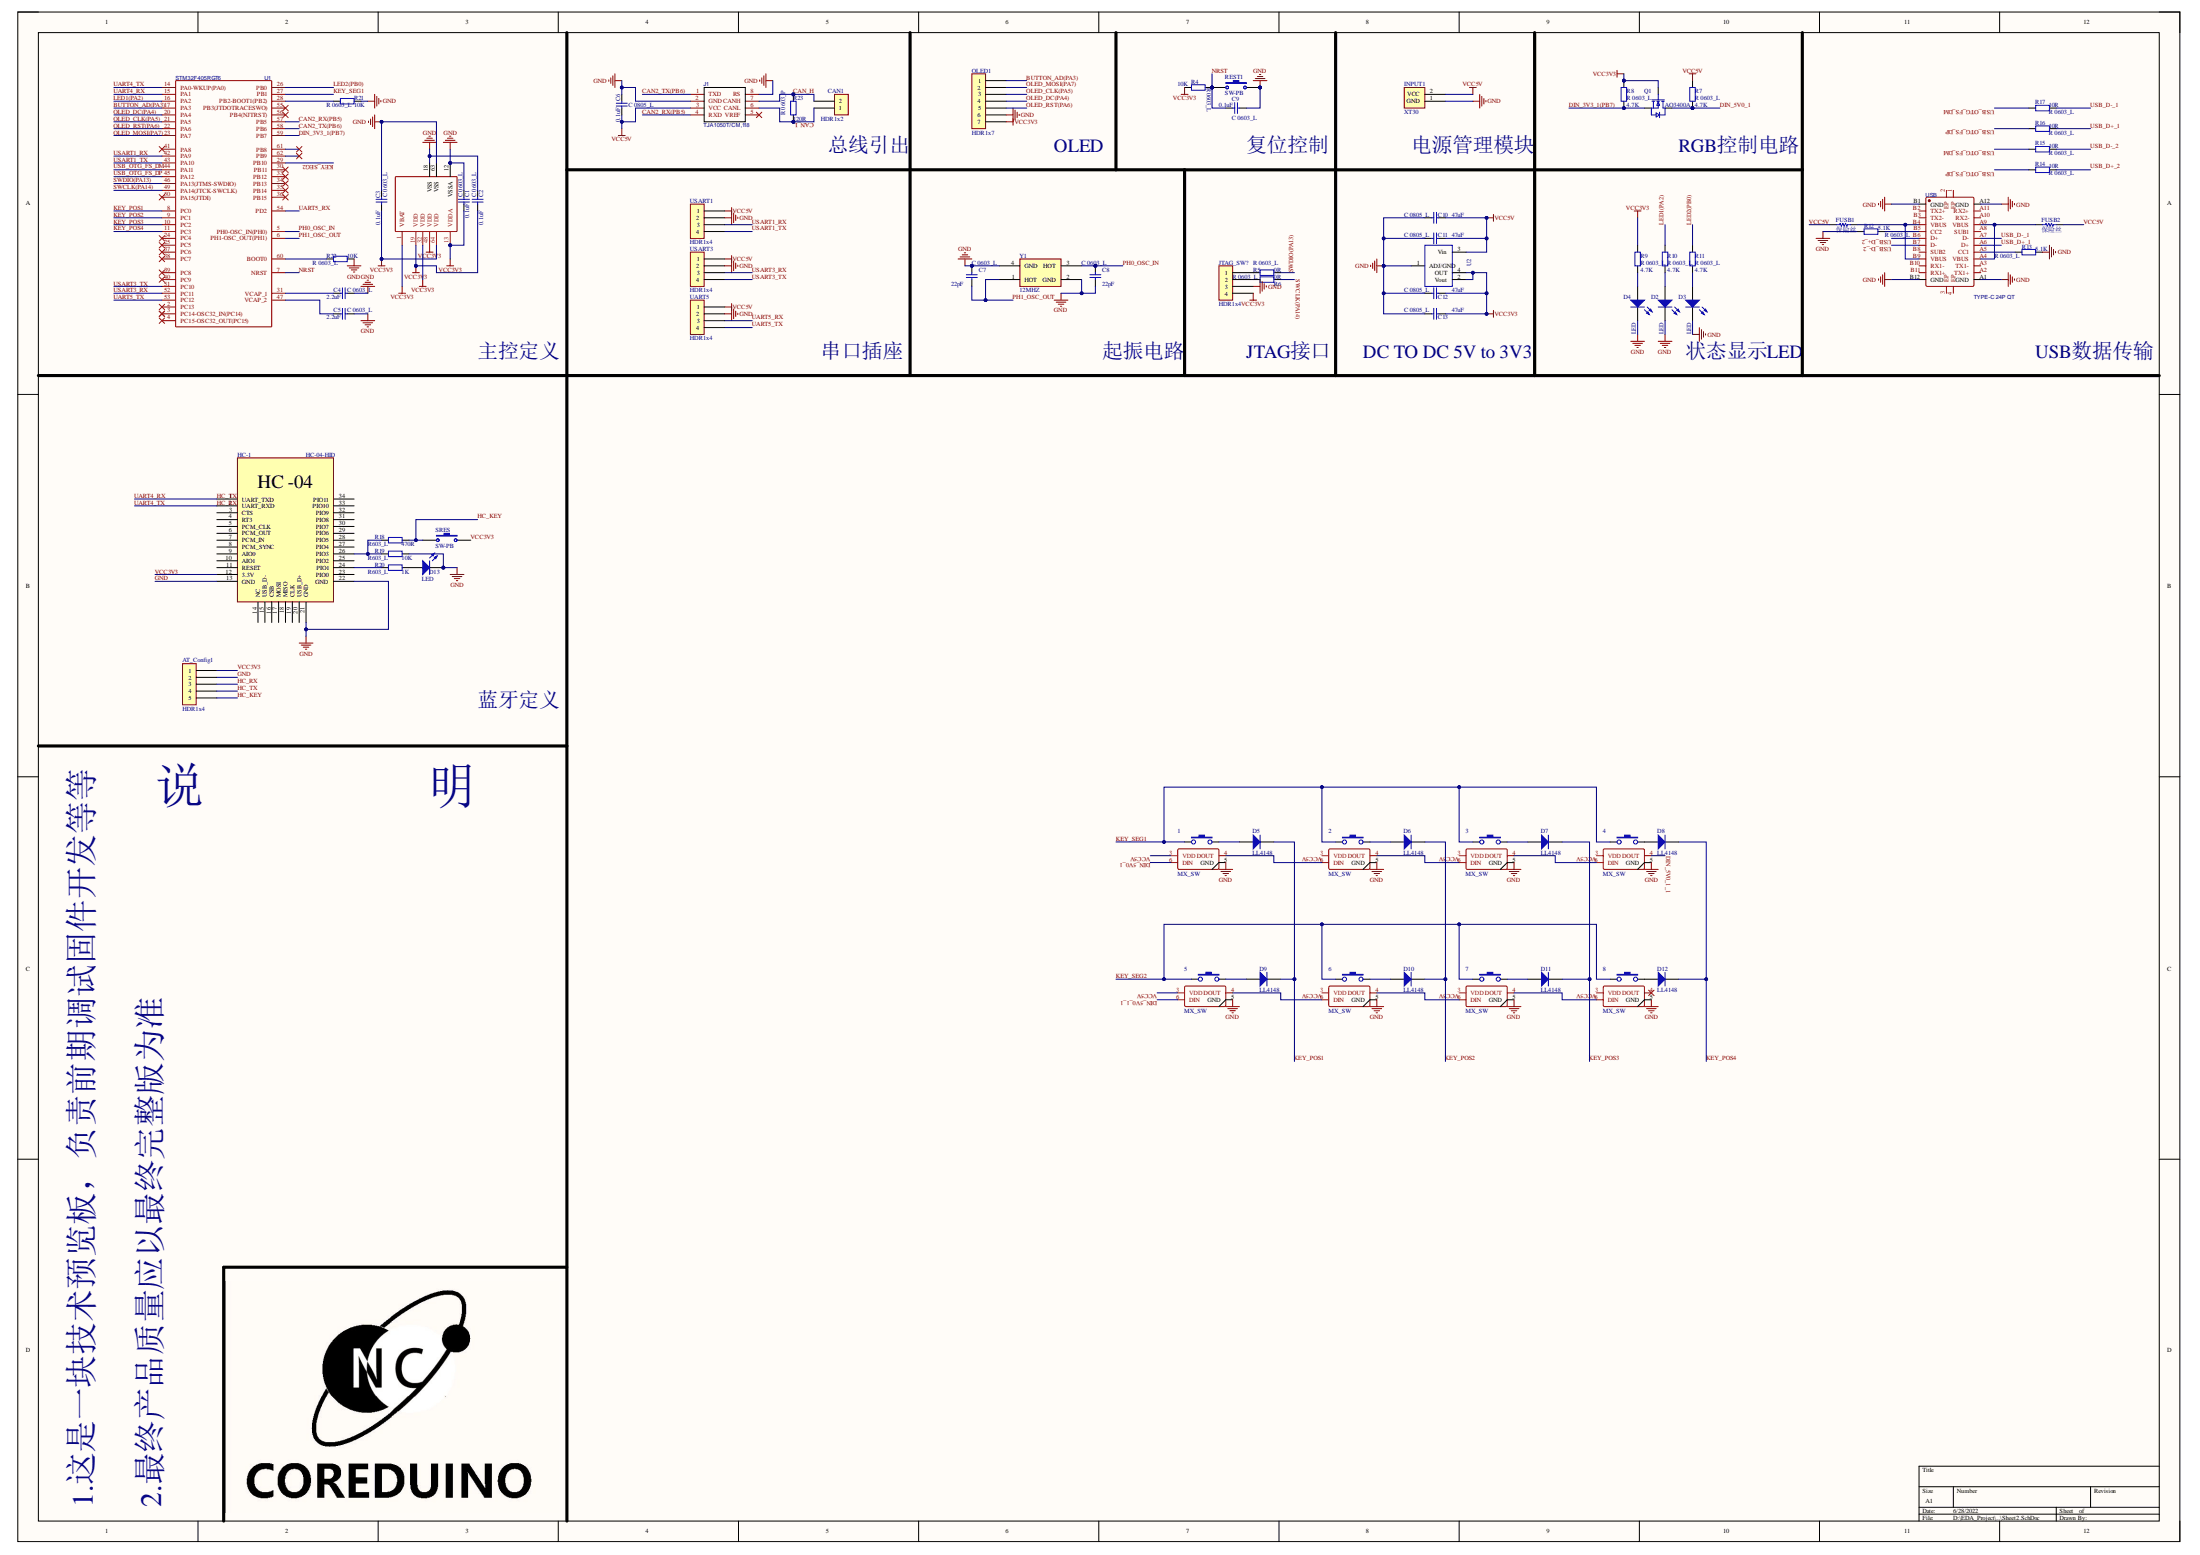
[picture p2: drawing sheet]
# Altium project TestKeyBoard_Project.PrjPcb
1 sheet, 72 parts. Net scope: global (net labels, ports and power ports of the same name join across sheets).
Board files: PCB1.PcbDoc, PCB2.PcbDoc

## Sheet Sheet2.SchDoc
size A1; SheetNumber: 2; SheetTotal: 2

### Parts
1  MX_SW  [MX_SW-HOTPLUG]
2  MX_SW  [MX_SW-HOTPLUG]
3  MX_SW  [MX_SW-HOTPLUG]
4  MX_SW  [MX_SW-HOTPLUG]
5  MX_SW  [MX_SW-HOTPLUG]
6  MX_SW  [MX_SW-HOTPLUG]
7  MX_SW  [MX_SW-HOTPLUG]
8  MX_SW  [MX_SW-HOTPLUG]
AT_Config1  HDR1x4  [MX 1.25-WS-5P]
C1  C 0603_L  value 0.1uF  [C 0603_L]
C2  C 0603_L  value 0.1uF  [C 0603_L]
C3  C 0603_L  value 0.1uF  [C 0603_L]
C4  C 0603_L  value 2.2uF  [C 0603_L]
C5  C 0603_L  value 2.2uF  [C 0603_L]
C6  C 0805_L  value 0.1uF  [C 0805_L]
C7  C 0603_L  value 22pF  [C 0603_L]
C8  C 0603_L  value 22pF  [C 0603_L]
C9  C 0603_L  value 0.1uF  [C 0603_L]
C10  C 0805_L  value 47uF  [C 0805_L]
C11  C 0805_L  value 47uF  [C 0805_L]
C12  C 0805_L  value 47uF  [C 0805_L]
C13  C 0805_L  value 47uF  [C 0805_L]
CAN1  HDR1x2  [GH1.25-立贴-2P]
D2  LED  [LED 0805R]
D3  LED  [LED 0805R]
D4  LED  [LED 0805R]
D5  LL4148  [LL-34_L3.7-W1.6-RD]
D6  LL4148  [LL-34_L3.7-W1.6-RD]
D7  LL4148  [LL-34_L3.7-W1.6-RD]
D8  LL4148  [LL-34_L3.7-W1.6-RD]
D9  LL4148  [LL-34_L3.7-W1.6-RD]
D10  LL4148  [LL-34_L3.7-W1.6-RD]
D11  LL4148  [LL-34_L3.7-W1.6-RD]
D12  LL4148  [LL-34_L3.7-W1.6-RD]
D13  LED  [LED 0805R]
FUSB1  保险丝  [FU 1206]
FUSB2  保险丝  [FU 1206]
HC-1  HC-04-HID  [HC-04]
INPUT1  XT30  [XT30PW-M]
J1  TJA1050T/CM,118  [SOIC-8_150MIL]
JTAG_SW?  HDR1x4  [GH1.25-立贴-4P]
OLED1  HDR1x7  [GH1.25-立贴-7P]
Q1  AO3400A  [AO3400A]
R4  R 0603_L  value 10K  [R 0603_L]
R5  R 0603_L  value 0R  [R 0603_L]
R6  R 0603_L  value 0R  [R 0603_L]
R7  R 0603_L  value 4.7K  [R 0603_L]
R8  R 0603_L  value 4.7K  [R 0603_L]
R9  R 0603_L  value 4.7K  [R 0603_L]
R10  R 0603_L  value 4.7K  [R 0603_L]
R11  R 0603_L  value 4.7K  [R 0603_L]
R12  R 0603_L  value 5.1K  [R 0603_L]
R13  R 0603_L  value 5.1K  [R 0603_L]
R14  R 0603_L  value 10R  [R 0603_L]
R15  R 0603_L  value 10R  [R 0603_L]
R16  R 0603_L  value 10R  [R 0603_L]
R17  R 0603_L  value 10R  [R 0603_L]
R18  R603_L  value 470R  [R 0603_L]
R19  R603_L  value 10K  [R 0603_L]
R20  R603_L  value 1K  [R 0603_L]
R21  R 0603_L  value 10K  [R 0603_L]
R22  R 0603_L  value 10K  [R 0603_L]
R23  R 0603_P  value 120R  [0603P]
REST1  SW-PB  [SMD-3.2*4.2]
SRES  SW-PB  [SMD-3.2*4.2]
U1  STM32F405RGT6  [STM32F405RGT6]
U2  SPX1117M3-L-3-3  [SPX1117M3-L-3-3/TR]  (value not drawn)
UART5  HDR1x4  [GH1.25-立贴-4P]
USART1  HDR1x4  [GH1.25-立贴-4P]
USART3  HDR1x4  [GH1.25-立贴-4P]
USB  TYPE-C 24P QT  [USB-C-SMD_TYPE-C-24P-QT]
Y1  12MHZ  [SMD-3225_4P]

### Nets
GND: 1.5(GND) 2.5(GND) 3.5(GND) 4.5(GND) 5.5(GND) 6.5(GND) 7.5(GND) 8.5(GND) AT_Config1.2 C1.2 C2.2 C3.2 C4.2 C5.2 C6.2 C7.2 C8.1 C9.2 C10.1 C11.1 C12.1 C13.1 D2.2(K) D3.2(K) D4.2(K) D13.2(K) HC-1.13(GND) HC-1.21(GND) HC-1.22(GND) INPUT1.1(GND) J1.2(GND) J1.8(RS) JTAG_SW?.3 OLED1.6 R12.1 R13.2 R19.2 R21.2 R22.2 REST1.2 U1.12(VSSA) U1.18(VSS) U1.63(VSS) U2.1(ADJ/GND) UART5.2 USART1.2 USART3.2 USB.A1(GND) USB.A12(GND) USB.B1(GND) USB.B12(GND) Y1.2(GND) Y1.4(GND)
VCC3V3: AT_Config1.1 C1.1 C2.1 C3.1 C12.2 C13.2 HC-1.12(3.3V) JTAG_SW?.4 OLED1.7 Q1.1(G) R4.1 R8.2 R9.2 SRES.2 U1.1(VBAT) U1.13(VDDA) U1.19(VDD) U1.32(VDD) U1.48(VDD) U1.64(VDD) U2.2(Vout) U2.4(OUT)
VCC5V: 1.3(VDD) 2.3(VDD) 3.3(VDD) 4.3(VDD) 5.3(VDD) 6.3(VDD) 7.3(VDD) 8.3(VDD) C6.1 C10.2 C11.2 FUSB1.1 FUSB2.2 INPUT1.2(VCC) J1.3(VCC) R7.2 U2.3(Vin) UART5.1 USART1.1 USART3.1
BUTTON_AD(PA3): OLED1.1 U1.17(PA3)
CAN2_RX(PB5): J1.4(RXD) U1.57(PB5)
CAN2_TX(PB6): J1.1(TXD) U1.58(PB6)
CAN_H: CAN1.2 J1.7(CANH) R23.2
CAN_L: CAN1.1 J1.6(CANL) R23.1
DIN_3V3_1(PB7): Q1.2(S) R8.1 U1.59(PB7)
DIN_5V0_1: 1.6(DIN) Q1.3(D) R7.1
DIN_5V0_1_1: 4.4(DOUT) 5.6(DIN)
HC_KEY: AT_Config1.5 R18.2 SRES.1
HC_RX: AT_Config1.3 HC-1.2(UART_RXD) U1.14(PA0-WKUP(PA0))  [also labelled UART4_TX]
HC_TX: AT_Config1.4 HC-1.1(UART_TXD) U1.15(PA1)  [also labelled UART4_RX]
KEY_POS1: D5.2(K) D9.2(K) U1.8(PC0)
KEY_POS2: D6.2(K) D10.2(K) U1.9(PC1)
KEY_POS3: D7.2(K) D11.2(K) U1.10(PC2)
KEY_POS4: D8.2(K) D12.2(K) U1.11(PC3)
KEY_SEG1: 1.1 2.1 3.1 4.1 U1.27(PB1)
KEY_SEG2: 5.1 6.1 7.1 8.1 U1.29(PB10)
LED1(PA2): R10.2 U1.16(PA2)
LED2(PB0): R11.2 U1.26(PB0)
NRST: C9.1 R4.2 REST1.1 U1.7(NRST)
OLED_CLK(PA5): OLED1.3 U1.21(PA5)
OLED_DC(PA4): OLED1.4 U1.20(PA4)
OLED_MOSI(PA7): OLED1.2 U1.23(PA7)
OLED_RST(PA6): OLED1.5 U1.22(PA6)
PH0_OSC_IN: C8.2 U1.5(PH0-OSC_IN(PH0)) Y1.3(HOT)
PH1_OSC_OUT: C7.1 U1.6(PH1-OSC_OUT(PH1)) Y1.1(HOT)
SWCLK(PA14): R6.2 U1.49(PA14(JTCK-SWCLK))
SWDIO(PA13): R5.2 U1.46(PA13(JTMS-SWDIO))
UART5_RX: U1.54(PD2) UART5.3
UART5_TX: U1.53(PC12) UART5.4
USART1_RX: U1.42(PA9) USART1.3
USART1_TX: U1.43(PA10) USART1.4
USART3_RX: U1.52(PC11) USART3.3
USART3_TX: U1.51(PC10) USART3.4
USB_D+_1: R16.2 USB.A6(D+)
USB_D+_2: R14.2 USB.B6(D+)
USB_D-_1: R17.2 USB.A7(D-)
USB_D-_2: R15.2 USB.B7(D-)
USB_OTG_FS_DM: R15.1 R17.1 U1.44(PA11)
USB_OTG_FS_DP: R14.1 R16.1 U1.45(PA12)
Net1_2: 1.2 D5.1(A)
Net1_4: 1.4(DOUT) 2.6(DIN)
Net2_2: 2.2 D6.1(A)
Net2_4: 2.4(DOUT) 3.6(DIN)
Net3_2: 3.2 D7.1(A)
Net3_4: 3.4(DOUT) 4.6(DIN)
Net4_2: 4.2 D8.1(A)
Net5_2: 5.2 D9.1(A)
Net5_4: 5.4(DOUT) 6.6(DIN)
Net6_2: 6.2 D10.1(A)
Net6_4: 6.4(DOUT) 7.6(DIN)
Net7_2: 7.2 D11.1(A)
Net7_4: 7.4(DOUT) 8.6(DIN)
Net8_2: 8.2 D12.1(A)
NetC4_1: C4.1 U1.31(VCAP_1)
NetC5_1: C5.1 U1.47(VCAP_2)
NetD2_1: D2.1(A) R10.1
NetD3_1: D3.1(A) R11.1
NetD4_1: D4.1(A) R9.1
NetD13_1: D13.1(A) R20.2
NetFUSB1_2: FUSB1.2 USB.B4(VBUS) USB.B9(VBUS)
NetFUSB2_1: FUSB2.1 USB.A4(VBUS) USB.A9(VBUS)
NetHC-1_24: HC-1.24(PIO1) R20.1
NetHC-1_26: HC-1.26(PIO3) R18.1 R19.1
NetJTAG_SW?_1: JTAG_SW?.1 R5.1
NetJTAG_SW?_2: JTAG_SW?.2 R6.1
NetR12_2: R12.2 USB.B5(CC2)
NetR13_1: R13.1 USB.A5(CC1)
NetR21_1: R21.1 U1.28(PB2-BOOT1(PB2))
NetR22_1: R22.1 U1.60(BOOT0)

Not connected (* = marked no-connect by the designer): 8 4(DOUT)*; HC-1 3(CTS) 4(RT3) 5(PCM_CLK) 6(PCM_OUT) 7(PCM_IN) 8(PCM_SYNC) 9(AIO0) 10(AIO1) 11(RESET) 14(NC) 15(USB_D-) 16(CSB) 17(MOSI) 18(MISO) 19(CLK) 20(USB_D+) 23(PIO0) 25(PIO2) 27(PIO4) 28(PIO5) 29(PIO6) 30(PIO7) 31(PIO8) 32(PIO9) 33(PIO10) 34(PIO11); J1 5(VREF)*; U1 2(PC13)* 3(PC14-OSC32_IN(PC14))* 4(PC15-OSC32_OUT(PC15))* 24(PC4)* 25(PC5)* 30(PB11)* 33(PB12)* 34(PB13)* 35(PB14)* 36(PB15)* 37(PC6)* 38(PC7)* 39(PC8)* 40(PC9)* 41(PA8)* 50(PA15(JTDI))* 55(PB3(JTDOTRACESWO))* 56(PB4(NJTRST))* 61(PB8)* 62(PB9)*; USB 1(EP) 2(EP) 3(EP) 4(EP) A2(TX1+) A3(TX1-) A8(SUB1) A10(RX2-) A11(RX2+) B2(TX2+) B3(TX2-) B8(SUB2) B10(RX1-) B11(RX1+)

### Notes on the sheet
- 总线引出
- OLED
- 复位控制
- 电源管理模块
- RGB控制电路
- 主控定义
- 串口插座
- 起振电路
- JTAG接口
- DC TO DC 5V to 3V3
- 状态显示LED
- USB数据传输
- 蓝牙定义
- 说                    明
- 1.这是一块技术预览板，负责前期调试固件开发等等
- 2.最终产品质量应以最终完整版为准
